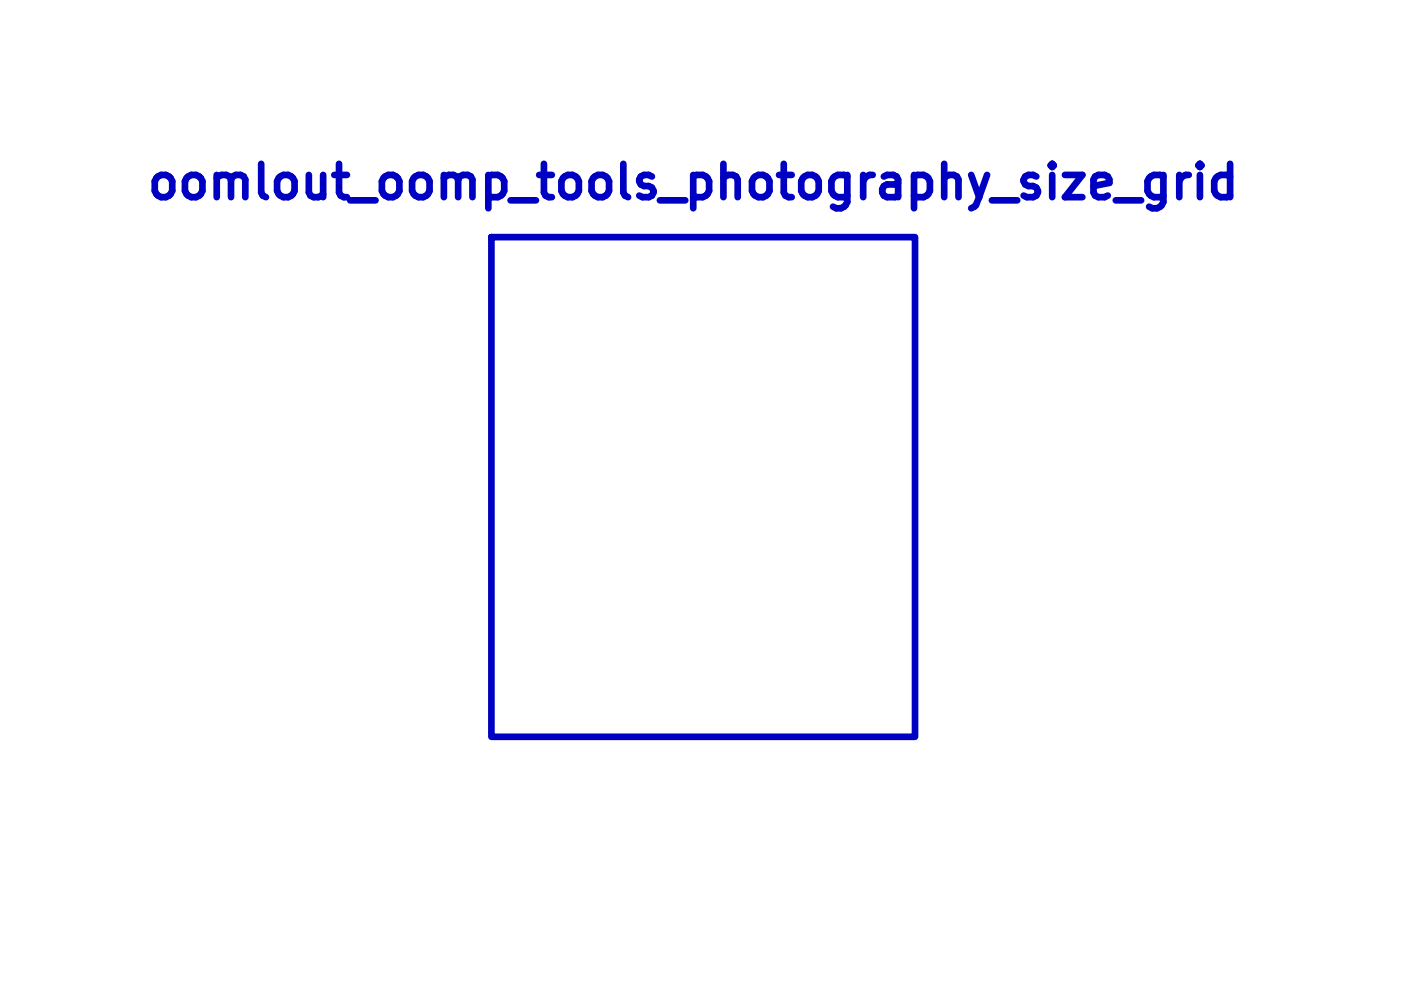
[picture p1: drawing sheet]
<svg xmlns="http://www.w3.org/2000/svg" width="210mm" height="148mm" viewBox="0 0 210 148" stroke-linecap="round" stroke-linejoin="round" font-family="sans-serif">
<path d="M73.7 35.6h63.5v74.9h-63.5zM176.8 26.2v3.4M178.2 26.2a1.28 1.28 0 0 0-1.4 1M179.9 24.6v.4M179.9 26.2v3.4M179.9 24.6l-.3 .2 .3 .2M179.9 24.6l.2 .2-.2 .2M184.4 26.5l-.5-.3h-.9l-.8 .5-.2 .5v1.4l.5 .7 .5 .3h.9l.5-.3M184.4 24.6v5" fill="none" stroke="#0000c2" stroke-width="1"/>
<text font-size="7" fill="#0000c2" x="21.6" y="30.2">oomlout_oomp_tools_photography_size_grid</text>
</svg>
